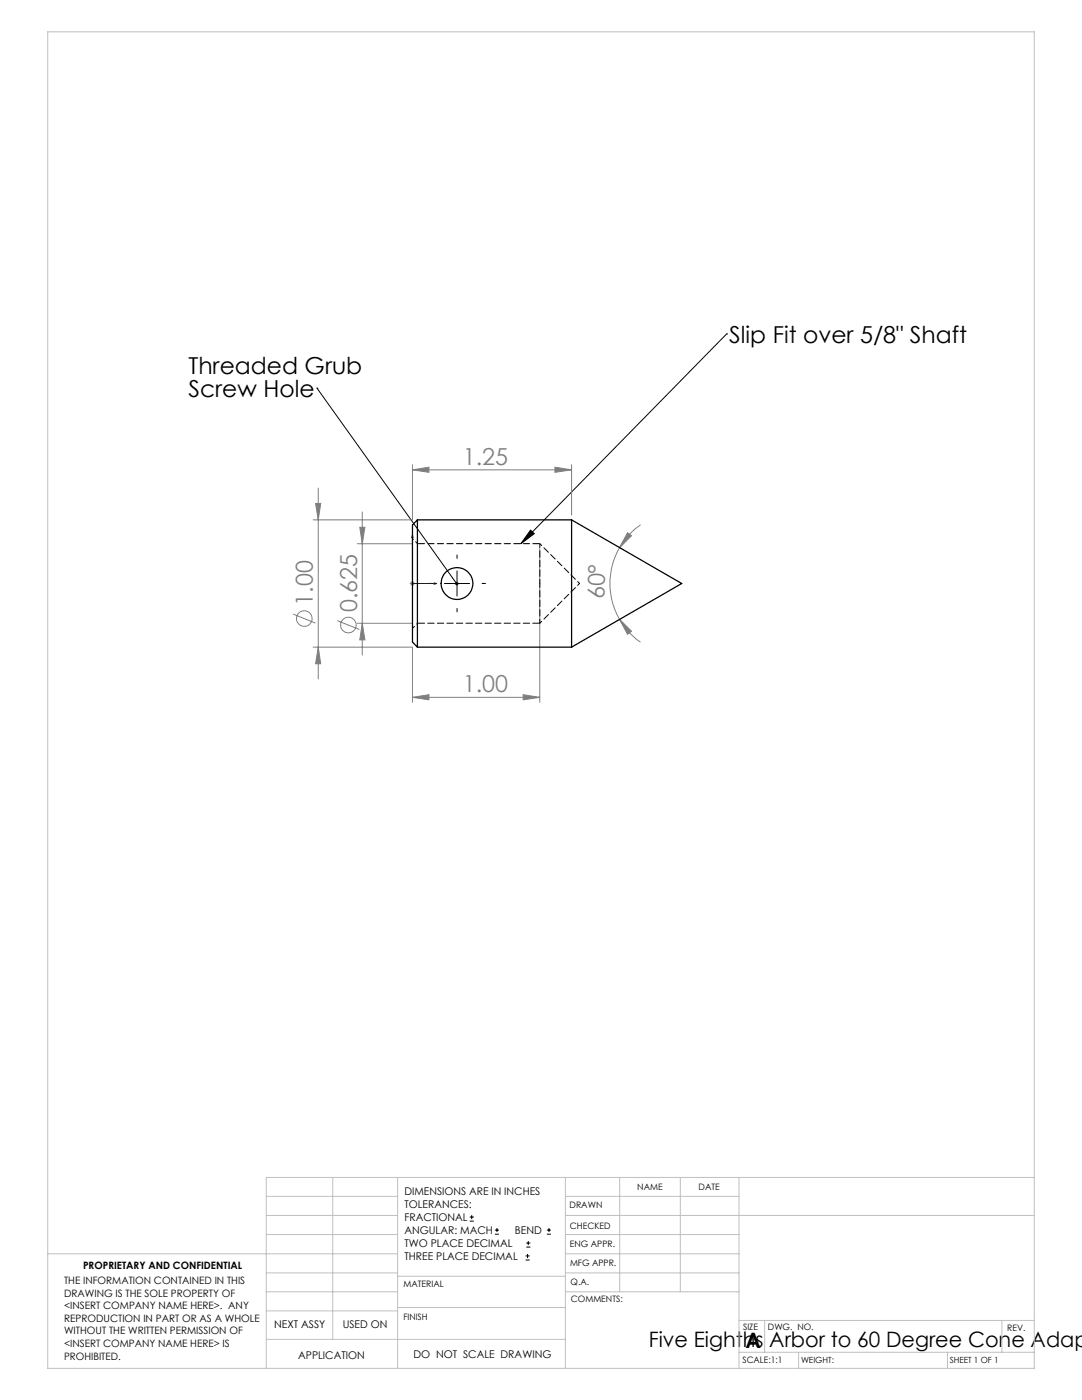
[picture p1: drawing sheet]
<svg xmlns="http://www.w3.org/2000/svg" width="216mm" height="279mm" viewBox="0 0 216 279" stroke-linecap="round" stroke-linejoin="round" font-family="sans-serif">
<g fill="none" stroke="#808080" stroke-width=".2">
<path d="M63.5 97.4v38.1M82.3 93.8l3.3-.6v1.1zM82.3 92.7v11.1M82.3 93.8h31.8M110.7 93.2l3.4 .6-3.4 .5zM114.1 92.7v10.1M62.5 103.8h19.8M63 100.5h1l-.5 3.3zM71.3 108.5h11M71.8 105.2h1l-.5 3.3zM72.3 102.2v28.5M81.8 116.5h1"/>
<path d="M82 116.1l.7 .7M82.3 116v.9M82.7 116.1l-.7 .7M107.7 109.5v30.7M123.6 109.3a14.2 14.2 0 0 0 0 14.3M125.2 106.3l.8 .6-2.4 2.4zM127.8 104.7a13.7 13.7 0 0 0-4.2 4.6M58.5 122.6l4.4 1.8M62.5 129.2h19.8v11M63.5 129.2l.5 3.3h-1zM67.3 123.9l4.4 1.7M71.3 124.4h11"/>
<path d="M72.3 124.4l.5 3.3h-1zM82.3 139.2l3.3-.6v1.1zM82.3 139.2h25.4M104.4 138.6l3.3 .6-3.3 .5zM123.6 123.6l2.4 2.4-.8 .6zM123.6 123.6a13.6 13.6 0 0 0 4.2 4.6"/>
<circle cx="60.7" cy="123.4" r="1.55"/>
<circle cx="69.5" cy="124.8" r="1.56"/>
</g>
<g fill="none" stroke="#000" stroke-width=".2">
<path d="M63.3 77.5h.1M63.3 77.5l27.8 39M145 66.6h.1M145 66.6l-41.1 41.9M88.7 116.5h5M91.2 113.9v5.1M105.9 105.8l.7 .7-2.7 2zM93.7 243.7h.8M93.7 242.9h.8M94.1 242.5v.8M98.7 246.3h.9M98.7 245.5h.9"/>
<path d="M99.2 245.1v.8M104.9 251.5h.8M104.9 250.6h.8M105 248.9h.8M105 248.1h.8M105.3 250.3v.8M105.4 247.7v.8M109.1 246.3h.8M109.1 245.5h.8M109.5 245.1v.8"/>
</g>
<path d="M82.3 106.8l.1 .5h-.2zM82.3 106.8v9.7h4.8M86.6 116.3l.5 .2-.5 .1z" fill="none" stroke="#00f" stroke-width=".2"/>
<path d="M86.2 116.4h-.7M91.2 111.4v-.6M96.2 116.4h.7M91.2 121.4v.7" fill="none" stroke="#000" stroke-width=".2" stroke-dasharray="15.2 1.3 1.3 1.3"/>
<g fill="none" stroke="#c0c0c0" stroke-width=".2">
<path d="M9.5 6.4h196.9v266.7h-196.9zM53.1 238.8h26.2M66.4 235v32.3M79.3 235v38.1M112.8 235v38.1M112.8 238.8h34.7M123.6 235v22.8M135.7 235v22.8M147.5 235v38.1M206.4 235h-153.3v38.1M9.5 250.2h69.8M53.1 257.8h26.2"/>
<path d="M53.1 242.6h26.2M53.1 246.4h26.2M53.1 254h26.2M79.3 254.7h33.5M112.8 257.8h34.7M112.8 250.2h34.7M112.8 242.6h93.6M112.8 246.4h34.7M112.8 254h34.7M53.1 267.3h59.7M53.1 261.6h26.2M79.3 260.9h33.5"/>
<path d="M147.5 269.9h58.9M147.5 263.5h58.9M152.6 263.5v6.4M159.3 269.9v3.2M189.1 269.9v3.2M199.9 263.5v6.4"/>
</g>
<path d="M105.9 105.8l.7 .7-2.7 2zM90.8 116.3a.34 .34 0 0 0 .1 .4 .34 .34 0 0 0 .4 0l-.2-.2 .2 .2a.34 .34 0 0 0 .1-.5 .34 .34 0 0 0-.6 .1z" fill="#000"/>
<path d="M86.6 116.3l.5 .2-.5 .1zM82.3 106.8l.1 .5h-.2z" fill="#00f"/>
<g fill="#808080">
<path d="M104.4 138.6l3.3 .6-3.3 .5zM82.3 139.2l3.3-.6v1.1z"/>
<path d="M82.3 93.8l3.3-.6v1.1zM110.7 93.2l3.4 .6-3.4 .5z"/>
<path d="M125.2 106.3l.8 .6-2.4 2.4zM123.6 123.6l2.4 2.4-.8 .6z"/>
<path d="M63 100.5h1l-.5 3.3zM63.5 129.2l.5 3.3h-1zM71.8 105.2h1l-.5 3.3zM72.3 124.4l.5 3.3h-1z"/>
</g>
<g fill="none" stroke="#000" stroke-width=".25">
<path d="M83.3 103.8v25.4M83.3 103.8l-1 1v23.3l1 1.1M83.3 103.8h30.8M114.1 103.8v25.4M114.1 103.8l21.9 12.7-21.9 12.7M83.3 129.2h30.8"/>
<circle cx="91.2" cy="116.5" r="3.2"/>
</g>
<path d="M107.7 116.4v-7.9M107.7 124.4v-8" fill="none" stroke="#000" stroke-width=".2" stroke-dasharray="1.3 .6" stroke-dashoffset=".5"/>
<path d="M83.3 108.5l-1-1M115.6 116.4l-7.9-7.9M82.3 125.4l1-1M107.7 124.4l7.9-8" fill="none" stroke="#000" stroke-width=".2" stroke-dasharray="1.3 .6" stroke-dashoffset=".7"/>
<path d="M107.7 108.5h-24.4M83.3 124.4h24.4" fill="none" stroke="#000" stroke-width=".2" stroke-dasharray="1.3 .6" stroke-dashoffset="-.1"/>
<g font-size="4.7">
<text x="145.5" y="68.4">Slip Fit over 5/8&quot; Shaft</text>
<text x="37.6" y="74.7">Threaded Grub</text>
<text x="37.6" y="79.2">Screw Hole</text>
</g>
<g font-size="4.7" fill="#808080">
<text x="92.3" y="92.7">1.25</text>
<text x="120.6" y="119.6" transform="rotate(-89 120.6 119.6)">60°</text>
<text x="62.4" y="120.9" transform="rotate(-90 62.4 120.9)">1.00</text>
<text x="71.2" y="122.2" transform="rotate(-90 71.2 122.2)">0.625</text>
<text x="92.3" y="138.1">1.00</text>
</g>
<g font-size="4.2">
<text x="129.4" y="268.7">Five Eighths Arbor to 60 Degree Cone Adap</text>
<text x="148.8" y="269">A</text>
</g>
<g font-size="2.1">
<text x="80.7" y="238.5">DIMENSIONS ARE IN INCHES</text>
<text x="80.7" y="241.1">TOLERANCES:</text>
<text x="80.7" y="243.7">FRACTIONAL</text>
<text x="80.7" y="246.3">ANGULAR: MACH</text>
<text x="80.7" y="248.9">TWO PLACE DECIMAL</text>
<text x="80.7" y="251.4">THREE PLACE DECIMAL</text>
<text x="102.7" y="246.3">BEND</text>
<text x="54.7" y="265">NEXT ASSY</text>
<text x="68.4" y="265">USED ON</text>
<text x="59.5" y="271.2">APPLICATION</text>
<text x="82.5" y="270.9">DO NOT SCALE DRAWING</text>
</g>
<g font-size="2">
<text x="12.8" y="256.2">THE INFORMATION CONTAINED IN THIS</text>
<text x="16.6" y="253.2">PROPRIETARY AND CONFIDENTIAL</text>
<text x="12.8" y="258.8">DRAWING IS THE SOLE PROPERTY OF</text>
<text x="12.8" y="261.3">&lt;INSERT COMPANY NAME HERE&gt;. ANY</text>
<text x="12.8" y="263.8">REPRODUCTION IN PART OR AS A WHOLE</text>
<text x="12.8" y="266.3">WITHOUT THE WRITTEN PERMISSION OF</text>
<text x="12.8" y="268.8">&lt;INSERT COMPANY NAME HERE&gt; IS</text>
<text x="12.8" y="271.4">PROHIBITED.</text>
</g>
<g font-size="1.8">
<text x="127.2" y="237.4">NAME</text>
<text x="139.4" y="237.5">DATE</text>
<text x="113.7" y="241.2">DRAWN</text>
<text x="113.7" y="245.2">CHECKED</text>
<text x="113.7" y="248.8">ENG APPR.</text>
<text x="80.5" y="256.9">MATERIAL</text>
<text x="113.7" y="252.6">MFG APPR.</text>
<text x="113.8" y="256.4">Q.A.</text>
<text x="80.5" y="263.3">FINISH</text>
<text x="113.9" y="259.9">COMMENTS:</text>
<text x="148.3" y="265.4">SIZE</text>
<text x="153.2" y="265.5">DWG. NO.</text>
<text x="201" y="265.6">REV.</text>
<text x="148.2" y="272">SCALE:1:1</text>
</g>
<g font-size="1.7">
<text x="159.8" y="272.1">WEIGHT:</text>
<text x="189.5" y="272.1">SHEET 1 OF 1</text>
</g>
</svg>
